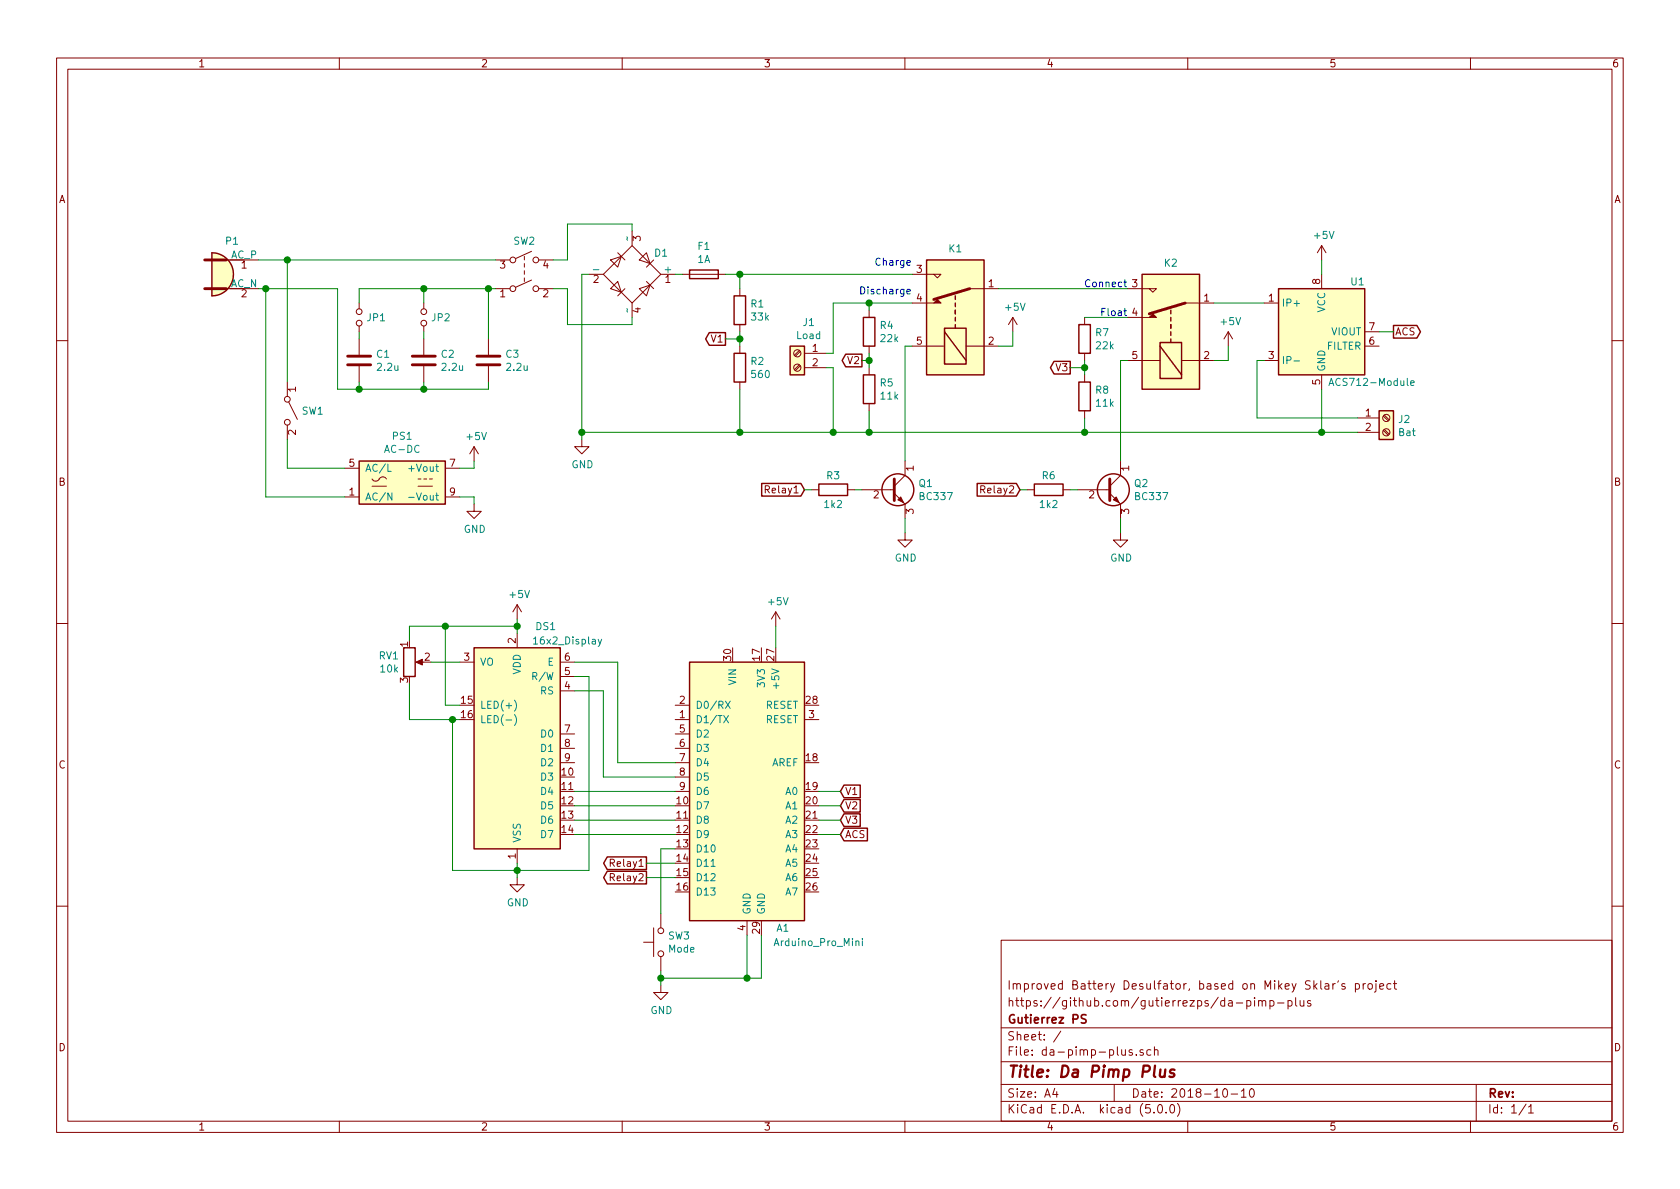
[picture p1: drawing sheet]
EESchema Schematic File Version 4
EELAYER 26 0
EELAYER END
$Descr A4 11693 8268
encoding utf-8
Sheet 1 1
Title "Da Pimp Plus"
Date "2018-10-10"
Rev ""
Comp "Gutierrez PS"
Comment1 "https://github.com/gutierrezps/da-pimp-plus"
Comment2 "Improved Battery Desulfator, based on Mikey Sklar's project"
Comment3 ""
Comment4 ""
$EndDescr
$Comp
L Connector:Conn_WallPlug P1
U 1 1
P 1600 1900
F 0 "P1" H 1615 2133 50  0000 C CNN
F 1 "Conn_WallPlug" H 1615 2134 50  0001 C CNN
F 2 "" H 2000 1900 50  0001 C CNN
F 3 "~" H 2000 1900 50  0001 C CNN
	1    1600 1900
	1    0    0    -1  
$EndComp
$Comp
L Device:C C1
U 1 1
P 2500 2500
F 0 "C1" H 2615 2546 50  0000 L CNN
F 1 "2.2u" H 2615 2455 50  0000 L CNN
F 2 "" H 2538 2350 50  0001 C CNN
F 3 "~" H 2500 2500 50  0001 C CNN
	1    2500 2500
	1    0    0    -1  
$EndComp
$Comp
L Device:C C2
U 1 1
P 2950 2500
F 0 "C2" H 3065 2546 50  0000 L CNN
F 1 "2.2u" H 3065 2455 50  0000 L CNN
F 2 "" H 2988 2350 50  0001 C CNN
F 3 "~" H 2950 2500 50  0001 C CNN
	1    2950 2500
	1    0    0    -1  
$EndComp
$Comp
L Device:C C3
U 1 1
P 3400 2500
F 0 "C3" H 3515 2546 50  0000 L CNN
F 1 "2.2u" H 3515 2455 50  0000 L CNN
F 2 "" H 3438 2350 50  0001 C CNN
F 3 "~" H 3400 2500 50  0001 C CNN
	1    3400 2500
	1    0    0    -1  
$EndComp
$Comp
L Switch:SW_DPST SW2
U 1 1
P 3650 1900
F 0 "SW2" H 3650 2133 50  0000 C CNN
F 1 "SW_DPST" H 3650 2134 50  0001 C CNN
F 2 "" H 3650 1900 50  0001 C CNN
F 3 "" H 3650 1900 50  0001 C CNN
	1    3650 1900
	1    0    0    -1  
$EndComp
$Comp
L Device:D_Bridge_+-AA D1
U 1 1
P 4400 1900
F 0 "D1" H 4550 2050 50  0000 L CNN
F 1 "D_Bridge_+-AA" H 4741 1855 50  0001 L CNN
F 2 "" H 4400 1900 50  0001 C CNN
F 3 "~" H 4400 1900 50  0001 C CNN
	1    4400 1900
	1    0    0    -1  
$EndComp
$Comp
L Device:Fuse F1
U 1 1
P 4900 1900
F 0 "F1" V 4703 1900 50  0000 C CNN
F 1 "1A" V 4794 1900 50  0000 C CNN
F 2 "" V 4830 1900 50  0001 C CNN
F 3 "~" H 4900 1900 50  0001 C CNN
	1    4900 1900
	0    1    1    0   
$EndComp
$Comp
L Device:Jumper_NO_Small JP1
U 1 1
P 2500 2200
F 0 "JP1" V 2500 2248 50  0000 L CNN
F 1 "Jumper_NO_Small" V 2545 2248 50  0001 L CNN
F 2 "" H 2500 2200 50  0001 C CNN
F 3 "~" H 2500 2200 50  0001 C CNN
	1    2500 2200
	0    1    1    0   
$EndComp
$Comp
L Device:Jumper_NO_Small JP2
U 1 1
P 2950 2200
F 0 "JP2" V 2950 2248 50  0000 L CNN
F 1 "Jumper_NO_Small" V 2995 2248 50  0001 L CNN
F 2 "" H 2950 2200 50  0001 C CNN
F 3 "~" H 2950 2200 50  0001 C CNN
	1    2950 2200
	0    1    1    0   
$EndComp
$Comp
L Device:R R1
U 1 1
P 5150 2150
F 0 "R1" H 5220 2196 50  0000 L CNN
F 1 "33k" H 5220 2105 50  0000 L CNN
F 2 "" V 5080 2150 50  0001 C CNN
F 3 "~" H 5150 2150 50  0001 C CNN
	1    5150 2150
	1    0    0    -1  
$EndComp
$Comp
L Device:R R2
U 1 1
P 5150 2550
F 0 "R2" H 5220 2596 50  0000 L CNN
F 1 "560" H 5220 2505 50  0000 L CNN
F 2 "" V 5080 2550 50  0001 C CNN
F 3 "~" H 5150 2550 50  0001 C CNN
	1    5150 2550
	1    0    0    -1  
$EndComp
$Comp
L Relay:G5LE-1 K1
U 1 1
P 6650 2200
F 0 "K1" V 7125 2200 50  0000 C CNN
F 1 "G5LE-1" V 7126 2200 50  0001 C CNN
F 2 "Relay_THT:Relay_SPDT_Omron-G5LE-1" H 7100 2150 50  0001 L CNN
F 3 "http://www.omron.com/ecb/products/pdf/en-g5le.pdf" H 6650 1800 50  0001 C CNN
	1    6650 2200
	0    -1   -1   0   
$EndComp
$Comp
L Device:R R4
U 1 1
P 6050 2300
F 0 "R4" H 6120 2346 50  0000 L CNN
F 1 "22k" H 6120 2255 50  0000 L CNN
F 2 "" V 5980 2300 50  0001 C CNN
F 3 "~" H 6050 2300 50  0001 C CNN
	1    6050 2300
	1    0    0    -1  
$EndComp
$Comp
L Device:R R5
U 1 1
P 6050 2700
F 0 "R5" H 6120 2746 50  0000 L CNN
F 1 "11k" H 6120 2655 50  0000 L CNN
F 2 "" V 5980 2700 50  0001 C CNN
F 3 "~" H 6050 2700 50  0001 C CNN
	1    6050 2700
	1    0    0    -1  
$EndComp
$Comp
L Connector:Screw_Terminal_01x02 J1
U 1 1
P 5550 2450
F 0 "J1" H 5470 2667 50  0000 C CNN
F 1 "Load" H 5470 2576 50  0000 C CNN
F 2 "" H 5550 2450 50  0001 C CNN
F 3 "~" H 5550 2450 50  0001 C CNN
	1    5550 2450
	-1   0    0    -1  
$EndComp
$Comp
L Relay:G5LE-1 K2
U 1 1
P 8150 2300
F 0 "K2" V 8625 2300 50  0000 C CNN
F 1 "G5LE-1" V 8626 2300 50  0001 C CNN
F 2 "Relay_THT:Relay_SPDT_Omron-G5LE-1" H 8600 2250 50  0001 L CNN
F 3 "http://www.omron.com/ecb/products/pdf/en-g5le.pdf" H 8150 1900 50  0001 C CNN
	1    8150 2300
	0    -1   -1   0   
$EndComp
$Comp
L Device:R R7
U 1 1
P 7550 2350
F 0 "R7" H 7620 2396 50  0000 L CNN
F 1 "22k" H 7620 2305 50  0000 L CNN
F 2 "" V 7480 2350 50  0001 C CNN
F 3 "~" H 7550 2350 50  0001 C CNN
	1    7550 2350
	1    0    0    -1  
$EndComp
$Comp
L Device:R R8
U 1 1
P 7550 2750
F 0 "R8" H 7620 2796 50  0000 L CNN
F 1 "11k" H 7620 2705 50  0000 L CNN
F 2 "" V 7480 2750 50  0001 C CNN
F 3 "~" H 7550 2750 50  0001 C CNN
	1    7550 2750
	1    0    0    -1  
$EndComp
$Comp
L Sensor_Current:ACS712xLCTR-05B U1
U 1 1
P 9200 2300
F 0 "U1" H 9450 2650 50  0000 C CNN
F 1 "ACS712-Module" H 9550 1950 50  0000 C CNN
F 2 "Package_SO:SOIC-8_3.9x4.9mm_P1.27mm" H 9300 1950 50  0001 L CIN
F 3 "http://www.allegromicro.com/~/media/Files/Datasheets/ACS712-Datasheet.ashx?la=en" H 9200 2300 50  0001 C CNN
	1    9200 2300
	1    0    0    -1  
$EndComp
$Comp
L Connector:Screw_Terminal_01x02 J2
U 1 1
P 9650 2900
F 0 "J2" H 9729 2892 50  0000 L CNN
F 1 "Bat" H 9729 2801 50  0000 L CNN
F 2 "" H 9650 2900 50  0001 C CNN
F 3 "~" H 9650 2900 50  0001 C CNN
	1    9650 2900
	1    0    0    -1  
$EndComp
Wire Wire Line
	1800 2000 1850 2000
Wire Wire Line
	2350 2000 2350 2700
Wire Wire Line
	2350 2700 2500 2700
Wire Wire Line
	3400 2700 3400 2650
Wire Wire Line
	2500 2350 2500 2300
Wire Wire Line
	2950 2350 2950 2300
Wire Wire Line
	3400 2350 3400 2000
Wire Wire Line
	3400 2000 3450 2000
Wire Wire Line
	2500 2100 2500 2000
Wire Wire Line
	2500 2000 2950 2000
Connection ~ 3400 2000
Wire Wire Line
	2950 2100 2950 2000
Connection ~ 2950 2000
Wire Wire Line
	2950 2000 3400 2000
Wire Wire Line
	2950 2650 2950 2700
Connection ~ 2950 2700
Wire Wire Line
	2950 2700 3400 2700
Wire Wire Line
	2500 2650 2500 2700
Wire Wire Line
	2500 2700 2950 2700
Connection ~ 2500 2700
Wire Wire Line
	3850 1800 3950 1800
Wire Wire Line
	3950 1800 3950 1550
Wire Wire Line
	3950 1550 4400 1550
Wire Wire Line
	4400 1550 4400 1600
Wire Wire Line
	3850 2000 3950 2000
Wire Wire Line
	3950 2000 3950 2250
Wire Wire Line
	3950 2250 4400 2250
Wire Wire Line
	4400 2250 4400 2200
$Comp
L power:GND #PWR05
U 1 1
P 4050 3050
F 0 "#PWR05" H 4050 2800 50  0001 C CNN
F 1 "GND" H 4055 2877 50  0000 C CNN
F 2 "" H 4050 3050 50  0001 C CNN
F 3 "" H 4050 3050 50  0001 C CNN
	1    4050 3050
	1    0    0    -1  
$EndComp
Wire Wire Line
	4050 3050 4050 3000
Wire Wire Line
	4050 1900 4100 1900
Wire Wire Line
	4700 1900 4750 1900
Wire Wire Line
	5150 2700 5150 3000
Wire Wire Line
	5150 3000 4050 3000
Connection ~ 4050 3000
Wire Wire Line
	4050 3000 4050 1900
Wire Wire Line
	5050 1900 5150 1900
Wire Wire Line
	5150 1900 5150 2000
Wire Wire Line
	5150 2300 5150 2350
Wire Wire Line
	6350 1900 5150 1900
Connection ~ 5150 1900
Text GLabel 5050 2350 0    50   Output ~ 0
V1
Wire Wire Line
	5050 2350 5150 2350
Connection ~ 5150 2350
Wire Wire Line
	5150 2350 5150 2400
Wire Wire Line
	6350 2100 6050 2100
Wire Wire Line
	6050 2100 6050 2150
Wire Wire Line
	5750 2450 5800 2450
Wire Wire Line
	5800 2450 5800 2100
Wire Wire Line
	5800 2100 6050 2100
Connection ~ 6050 2100
Wire Wire Line
	5750 2550 5800 2550
Wire Wire Line
	5800 2550 5800 3000
Wire Wire Line
	5800 3000 6050 3000
Wire Wire Line
	6050 3000 6050 2850
Wire Wire Line
	5800 3000 5150 3000
Connection ~ 5800 3000
Connection ~ 5150 3000
Wire Wire Line
	6950 2000 7850 2000
Wire Wire Line
	7550 2200 7850 2200
Wire Wire Line
	7550 2500 7550 2550
$Comp
L power:+5V #PWR09
U 1 1
P 7050 2300
F 0 "#PWR09" H 7050 2150 50  0001 C CNN
F 1 "+5V" H 7065 2473 50  0000 C CNN
F 2 "" H 7050 2300 50  0001 C CNN
F 3 "" H 7050 2300 50  0001 C CNN
	1    7050 2300
	1    0    0    -1  
$EndComp
Wire Wire Line
	7050 2300 7050 2400
Wire Wire Line
	7050 2400 6950 2400
$Comp
L power:+5V #PWR011
U 1 1
P 8550 2400
F 0 "#PWR011" H 8550 2250 50  0001 C CNN
F 1 "+5V" H 8565 2573 50  0000 C CNN
F 2 "" H 8550 2400 50  0001 C CNN
F 3 "" H 8550 2400 50  0001 C CNN
	1    8550 2400
	1    0    0    -1  
$EndComp
Wire Wire Line
	8550 2400 8550 2500
Wire Wire Line
	8550 2500 8450 2500
$Comp
L Transistor_BJT:BC337 Q1
U 1 1
P 6200 3400
F 0 "Q1" H 6391 3446 50  0000 L CNN
F 1 "BC337" H 6391 3355 50  0000 L CNN
F 2 "Package_TO_SOT_THT:TO-92_Inline" H 6400 3325 50  0001 L CIN
F 3 "http://www.nxp.com/documents/data_sheet/BC817_BC817W_BC337.pdf" H 6200 3400 50  0001 L CNN
	1    6200 3400
	1    0    0    -1  
$EndComp
Wire Wire Line
	6300 3200 6300 2400
Wire Wire Line
	6300 2400 6350 2400
$Comp
L power:GND #PWR08
U 1 1
P 6300 3700
F 0 "#PWR08" H 6300 3450 50  0001 C CNN
F 1 "GND" H 6305 3527 50  0000 C CNN
F 2 "" H 6300 3700 50  0001 C CNN
F 3 "" H 6300 3700 50  0001 C CNN
	1    6300 3700
	1    0    0    -1  
$EndComp
Wire Wire Line
	6300 3700 6300 3600
$Comp
L Device:R R3
U 1 1
P 5800 3400
F 0 "R3" V 5700 3400 50  0000 C CNN
F 1 "1k2" V 5900 3400 50  0000 C CNN
F 2 "" V 5730 3400 50  0001 C CNN
F 3 "~" H 5800 3400 50  0001 C CNN
	1    5800 3400
	0    1    1    0   
$EndComp
Wire Wire Line
	5950 3400 6000 3400
Text GLabel 5600 3400 0    50   Input ~ 0
Relay1
Wire Wire Line
	5600 3400 5650 3400
Text GLabel 6000 2500 0    50   Output ~ 0
V2
$Comp
L Transistor_BJT:BC337 Q2
U 1 1
P 7700 3400
F 0 "Q2" H 7891 3446 50  0000 L CNN
F 1 "BC337" H 7891 3355 50  0000 L CNN
F 2 "Package_TO_SOT_THT:TO-92_Inline" H 7900 3325 50  0001 L CIN
F 3 "http://www.nxp.com/documents/data_sheet/BC817_BC817W_BC337.pdf" H 7700 3400 50  0001 L CNN
	1    7700 3400
	1    0    0    -1  
$EndComp
$Comp
L power:GND #PWR010
U 1 1
P 7800 3700
F 0 "#PWR010" H 7800 3450 50  0001 C CNN
F 1 "GND" H 7805 3527 50  0000 C CNN
F 2 "" H 7800 3700 50  0001 C CNN
F 3 "" H 7800 3700 50  0001 C CNN
	1    7800 3700
	1    0    0    -1  
$EndComp
Wire Wire Line
	7800 3700 7800 3600
$Comp
L Device:R R6
U 1 1
P 7300 3400
F 0 "R6" V 7200 3400 50  0000 C CNN
F 1 "1k2" V 7400 3400 50  0000 C CNN
F 2 "" V 7230 3400 50  0001 C CNN
F 3 "~" H 7300 3400 50  0001 C CNN
	1    7300 3400
	0    1    1    0   
$EndComp
Wire Wire Line
	7450 3400 7500 3400
Text GLabel 7100 3400 0    50   Input ~ 0
Relay2
Wire Wire Line
	7100 3400 7150 3400
Wire Wire Line
	7800 3200 7800 2500
Wire Wire Line
	7800 2500 7850 2500
Text GLabel 7450 2550 0    50   Output ~ 0
V3
Wire Wire Line
	7450 2550 7550 2550
Connection ~ 7550 2550
Wire Wire Line
	7550 2550 7550 2600
Wire Wire Line
	6050 2450 6050 2500
Wire Wire Line
	6000 2500 6050 2500
Connection ~ 6050 2500
Wire Wire Line
	6050 2500 6050 2550
Wire Wire Line
	8450 2100 8800 2100
Wire Wire Line
	8800 2500 8750 2500
Wire Wire Line
	8750 2500 8750 2900
Wire Wire Line
	8750 2900 9450 2900
Wire Wire Line
	9450 3000 9200 3000
Wire Wire Line
	9200 2700 9200 3000
Connection ~ 9200 3000
Text GLabel 9700 2300 2    50   Output ~ 0
ACS
Wire Wire Line
	9700 2300 9600 2300
$Comp
L power:+5V #PWR012
U 1 1
P 9200 1800
F 0 "#PWR012" H 9200 1650 50  0001 C CNN
F 1 "+5V" H 9215 1973 50  0000 C CNN
F 2 "" H 9200 1800 50  0001 C CNN
F 3 "" H 9200 1800 50  0001 C CNN
	1    9200 1800
	1    0    0    -1  
$EndComp
Wire Wire Line
	9200 1800 9200 1900
$Comp
L Converter_ACDC:HS-40005 PS1
U 1 1
P 2800 3350
F 0 "PS1" H 2800 3675 50  0000 C CNN
F 1 "AC-DC" H 2800 3584 50  0000 C CNN
F 2 "Converter_ACDC:Converter_ACDC_Hahn_HS-400xx_THT" H 2800 3050 50  0001 C CNN
F 3 "http://www.tme.eu/de/Document/996b08915f81126361ce1f9c12d2f8b9/HS40005.pdf" H 2800 2950 50  0001 C CNN
	1    2800 3350
	1    0    0    -1  
$EndComp
Wire Wire Line
	2400 3450 1850 3450
Wire Wire Line
	1850 3450 1850 2000
Connection ~ 1850 2000
Wire Wire Line
	1850 2000 2350 2000
$Comp
L Switch:SW_SPST SW1
U 1 1
P 2000 2850
F 0 "SW1" V 2000 2948 50  0000 L CNN
F 1 "SW_SPST" V 2045 2948 50  0001 L CNN
F 2 "" H 2000 2850 50  0001 C CNN
F 3 "" H 2000 2850 50  0001 C CNN
	1    2000 2850
	0    1    1    0   
$EndComp
Wire Wire Line
	2000 3050 2000 3250
Wire Wire Line
	2000 3250 2400 3250
Wire Wire Line
	1800 1800 2000 1800
Wire Wire Line
	2000 2650 2000 1800
Connection ~ 2000 1800
Wire Wire Line
	2000 1800 3450 1800
$Comp
L power:+5V #PWR01
U 1 1
P 3300 3200
F 0 "#PWR01" H 3300 3050 50  0001 C CNN
F 1 "+5V" H 3315 3373 50  0000 C CNN
F 2 "" H 3300 3200 50  0001 C CNN
F 3 "" H 3300 3200 50  0001 C CNN
	1    3300 3200
	1    0    0    -1  
$EndComp
Wire Wire Line
	3300 3200 3300 3250
Wire Wire Line
	3300 3250 3200 3250
$Comp
L power:GND #PWR02
U 1 1
P 3300 3500
F 0 "#PWR02" H 3300 3250 50  0001 C CNN
F 1 "GND" H 3305 3327 50  0000 C CNN
F 2 "" H 3300 3500 50  0001 C CNN
F 3 "" H 3300 3500 50  0001 C CNN
	1    3300 3500
	1    0    0    -1  
$EndComp
Wire Wire Line
	3300 3500 3300 3450
Wire Wire Line
	3300 3450 3200 3450
Wire Wire Line
	7550 2900 7550 3000
Wire Wire Line
	7550 3000 6050 3000
Connection ~ 6050 3000
Wire Wire Line
	7550 3000 9200 3000
Connection ~ 7550 3000
$Comp
L MCU_Module:Arduino_Nano_v2.x A1
U 1 1
P 5200 5500
F 0 "A1" H 5450 4550 50  0000 C CNN
F 1 "Arduino_Pro_Mini" H 5700 4450 50  0000 C CNN
F 2 "Module:Arduino_Nano" H 5350 4550 50  0001 L CNN
F 3 "https://www.arduino.cc/en/uploads/Main/ArduinoNanoManual23.pdf" H 5200 4500 50  0001 C CNN
	1    5200 5500
	1    0    0    -1  
$EndComp
$Comp
L Display_Character:WC1602A DS1
U 1 1
P 3600 5200
F 0 "DS1" H 3400 6050 50  0000 C CNN
F 1 "16x2_Display" H 3250 5950 50  0000 C CNN
F 2 "Display:WC1602A" H 3600 4300 50  0001 C CIN
F 3 "http://www.wincomlcd.com/pdf/WC1602A-SFYLYHTC06.pdf" H 4300 5200 50  0001 C CNN
	1    3600 5200
	-1   0    0    -1  
$EndComp
Wire Wire Line
	4000 5800 4700 5800
Wire Wire Line
	4700 5700 4000 5700
Wire Wire Line
	4000 5600 4700 5600
Wire Wire Line
	4700 5500 4000 5500
Wire Wire Line
	4700 5400 4200 5400
Wire Wire Line
	4200 5400 4200 4800
Wire Wire Line
	4200 4800 4000 4800
Wire Wire Line
	4700 5300 4300 5300
Wire Wire Line
	4300 5300 4300 4600
Wire Wire Line
	4300 4600 4000 4600
$Comp
L power:GND #PWR04
U 1 1
P 3600 6100
F 0 "#PWR04" H 3600 5850 50  0001 C CNN
F 1 "GND" H 3605 5927 50  0000 C CNN
F 2 "" H 3600 6100 50  0001 C CNN
F 3 "" H 3600 6100 50  0001 C CNN
	1    3600 6100
	1    0    0    -1  
$EndComp
Wire Wire Line
	3600 6000 3600 6050
Wire Wire Line
	4000 4700 4100 4700
Wire Wire Line
	4100 4700 4100 6050
Wire Wire Line
	4100 6050 3600 6050
Connection ~ 3600 6050
Wire Wire Line
	3600 6050 3600 6100
Wire Wire Line
	3200 5000 3150 5000
Wire Wire Line
	3150 5000 3150 6050
Wire Wire Line
	3150 6050 3600 6050
$Comp
L power:+5V #PWR03
U 1 1
P 3600 4300
F 0 "#PWR03" H 3600 4150 50  0001 C CNN
F 1 "+5V" H 3615 4473 50  0000 C CNN
F 2 "" H 3600 4300 50  0001 C CNN
F 3 "" H 3600 4300 50  0001 C CNN
	1    3600 4300
	1    0    0    -1  
$EndComp
Wire Wire Line
	3600 4300 3600 4350
$Comp
L power:+5V #PWR07
U 1 1
P 5400 4350
F 0 "#PWR07" H 5400 4200 50  0001 C CNN
F 1 "+5V" H 5415 4523 50  0000 C CNN
F 2 "" H 5400 4350 50  0001 C CNN
F 3 "" H 5400 4350 50  0001 C CNN
	1    5400 4350
	1    0    0    -1  
$EndComp
Wire Wire Line
	5400 4350 5400 4500
$Comp
L Device:R_POT RV1
U 1 1
P 2850 4600
F 0 "RV1" H 2780 4646 50  0000 R CNN
F 1 "10k" H 2780 4555 50  0000 R CNN
F 2 "" H 2850 4600 50  0001 C CNN
F 3 "~" H 2850 4600 50  0001 C CNN
	1    2850 4600
	1    0    0    -1  
$EndComp
Wire Wire Line
	3000 4600 3200 4600
Wire Wire Line
	2850 4450 2850 4350
Wire Wire Line
	2850 4350 3100 4350
Connection ~ 3600 4350
Wire Wire Line
	3600 4350 3600 4400
Wire Wire Line
	2850 4750 2850 5000
Wire Wire Line
	2850 5000 3150 5000
Connection ~ 3150 5000
Wire Wire Line
	3200 4900 3100 4900
Wire Wire Line
	3100 4900 3100 4350
Connection ~ 3100 4350
Wire Wire Line
	3100 4350 3600 4350
$Comp
L Switch:SW_Push SW3
U 1 1
P 4600 6550
F 0 "SW3" V 4554 6502 50  0000 R CNN
F 1 "Mode" V 4645 6502 50  0000 R CNN
F 2 "" H 4600 6750 50  0001 C CNN
F 3 "" H 4600 6750 50  0001 C CNN
	1    4600 6550
	0    -1   1    0   
$EndComp
Wire Wire Line
	4600 6350 4600 5900
Wire Wire Line
	4600 5900 4700 5900
$Comp
L power:GND #PWR06
U 1 1
P 4600 6850
F 0 "#PWR06" H 4600 6600 50  0001 C CNN
F 1 "GND" H 4605 6677 50  0000 C CNN
F 2 "" H 4600 6850 50  0001 C CNN
F 3 "" H 4600 6850 50  0001 C CNN
	1    4600 6850
	1    0    0    -1  
$EndComp
Wire Wire Line
	4600 6750 4600 6800
Wire Wire Line
	5300 6500 5300 6800
Wire Wire Line
	5300 6800 5200 6800
Connection ~ 4600 6800
Wire Wire Line
	4600 6800 4600 6850
Wire Wire Line
	5200 6500 5200 6800
Connection ~ 5200 6800
Wire Wire Line
	5200 6800 4600 6800
Text GLabel 4500 6000 0    50   Output ~ 0
Relay1
Wire Wire Line
	4500 6000 4700 6000
Text GLabel 4500 6100 0    50   Output ~ 0
Relay2
Wire Wire Line
	4500 6100 4700 6100
Text GLabel 5850 5500 2    50   Input ~ 0
V1
Wire Wire Line
	5850 5500 5700 5500
Text GLabel 5850 5600 2    50   Input ~ 0
V2
Text GLabel 5850 5700 2    50   Input ~ 0
V3
Text GLabel 5850 5800 2    50   Input ~ 0
ACS
Wire Wire Line
	5850 5800 5700 5800
Wire Wire Line
	5700 5700 5850 5700
Wire Wire Line
	5850 5600 5700 5600
Text Notes 6350 1850 2    50   ~ 0
Charge
Text Notes 6350 2050 2    50   ~ 0
Discharge
Text Notes 7850 2000 2    50   ~ 0
Connect
Text Notes 7850 2200 2    50   ~ 0
Float
$EndSCHEMATC
